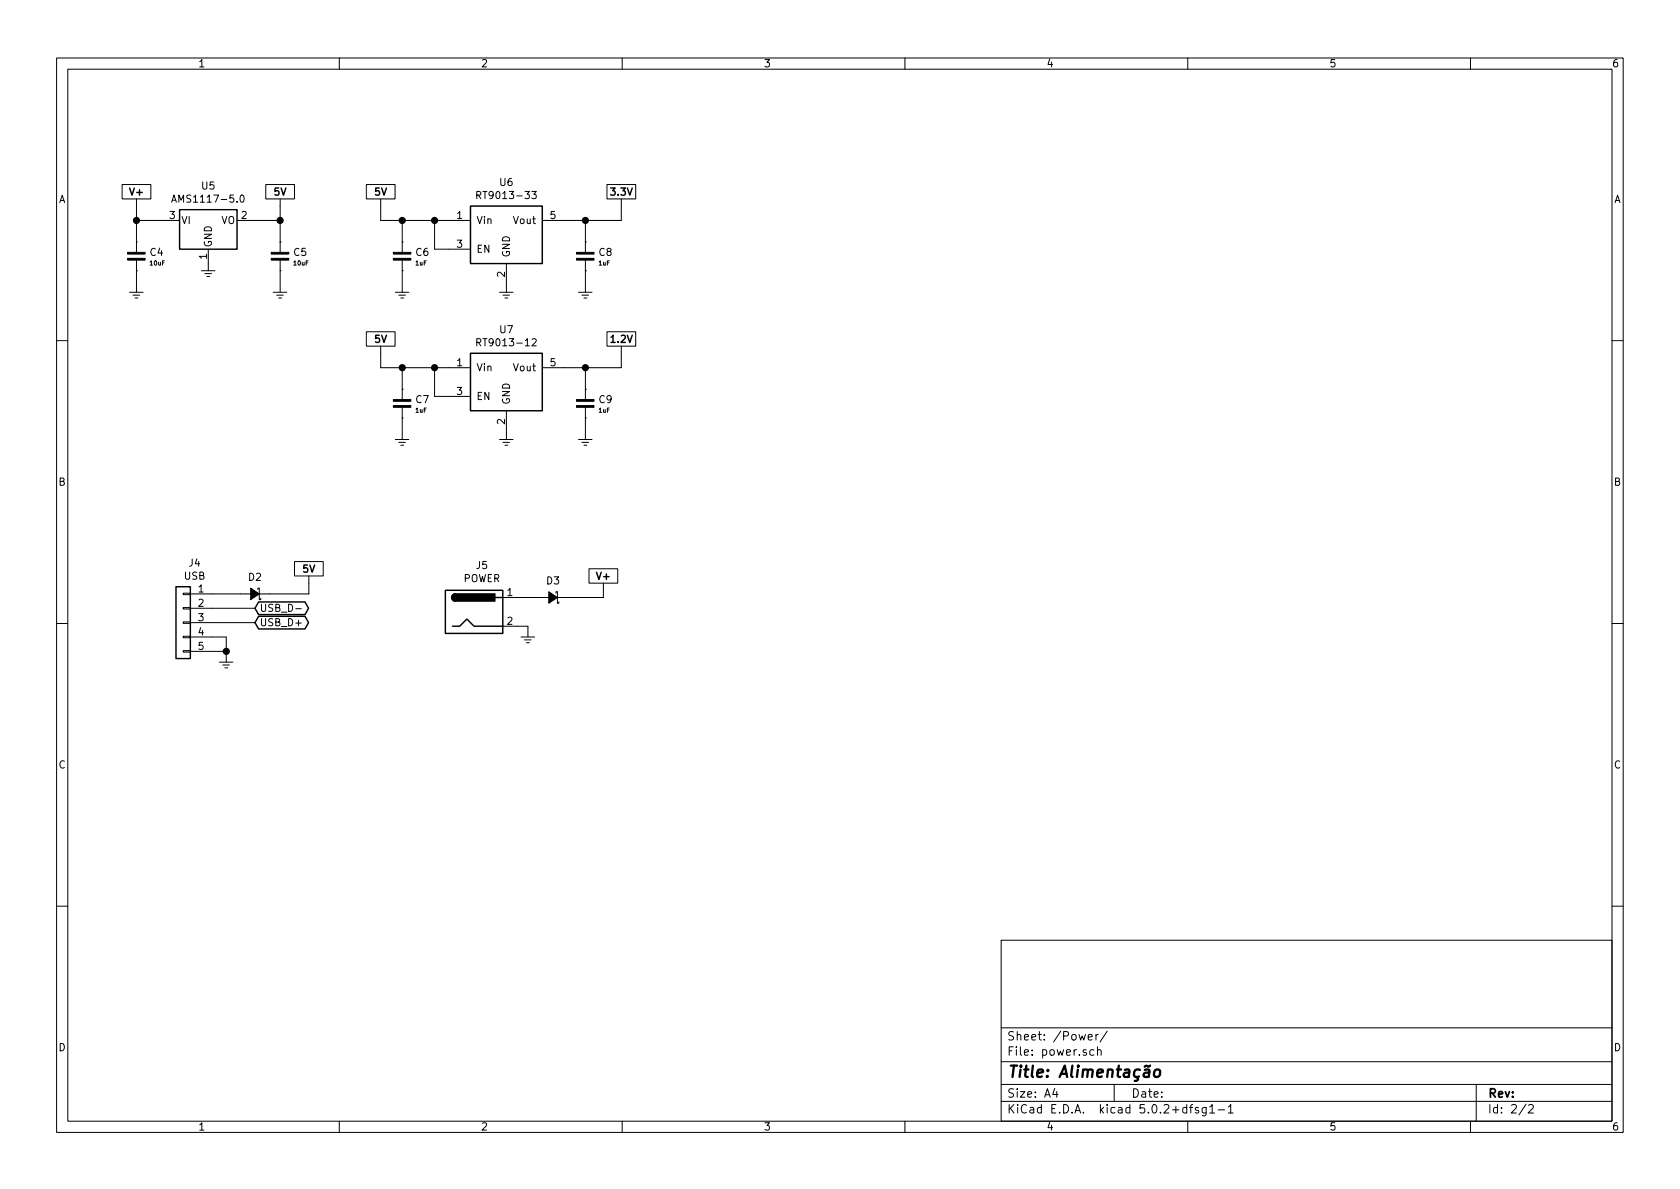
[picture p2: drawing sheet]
EESchema Schematic File Version 4
LIBS:ardfpga-cache
EELAYER 26 0
EELAYER END
$Descr A4 11693 8268
encoding utf-8
Sheet 2 2
Title "Alimentação"
Date ""
Rev ""
Comp ""
Comment1 ""
Comment2 ""
Comment3 ""
Comment4 ""
$EndDescr
$Comp
L OPENMIND:RT9013 U6
U 1 1
P 3125 1525
F 0 "U6" H 3525 1792 50  0000 C CNN
F 1 "RT9013-33" H 3525 1701 50  0000 C CNN
F 2 "Package_TO_SOT_SMD:SOT-23-5" H 3425 1125 50  0001 C CNN
F 3 "" H 3425 1125 50  0001 C CNN
	1    3125 1525
	1    0    0    -1  
$EndComp
$Comp
L OPENMIND:+5V #PWR051
U 1 1
P 2650 1425
F 0 "#PWR051" H 2650 1675 30  0001 C CNN
F 1 "+5V" H 2650 1625 30  0001 C CNN
F 2 "" H 2650 1425 60  0000 C CNN
F 3 "" H 2650 1425 60  0000 C CNN
	1    2650 1425
	1    0    0    -1  
$EndComp
Wire Wire Line
	2650 1425 2650 1525
Wire Wire Line
	2650 1525 2800 1525
Wire Wire Line
	3125 1725 3025 1725
Wire Wire Line
	3025 1725 3025 1525
Connection ~ 3025 1525
Wire Wire Line
	3025 1525 3125 1525
$Comp
L OPENMIND:GND2 #PWR055
U 1 1
P 3525 2025
F 0 "#PWR055" H 3525 2125 30  0001 C CNN
F 1 "GND2" H 3525 1955 30  0001 C CNN
F 2 "" H 3525 2025 60  0000 C CNN
F 3 "" H 3525 2025 60  0000 C CNN
	1    3525 2025
	1    0    0    -1  
$EndComp
Wire Wire Line
	3525 2025 3525 1975
$Comp
L OPENMIND:+3.3V #PWR061
U 1 1
P 4325 1425
F 0 "#PWR061" H 4325 1675 30  0001 C CNN
F 1 "+3.3V" H 4325 1625 30  0001 C CNN
F 2 "" H 4325 1425 60  0000 C CNN
F 3 "" H 4325 1425 60  0000 C CNN
	1    4325 1425
	1    0    0    -1  
$EndComp
Wire Wire Line
	3925 1525 4075 1525
Wire Wire Line
	4325 1525 4325 1425
$Comp
L OPENMIND:CAP C6
U 1 1
P 2800 1775
F 0 "C6" V 2770 1863 50  0000 L CNN
F 1 "1uF" V 2846 1863 30  0000 L CNN
F 2 "mylib:0805_SMD" H 2800 1775 60  0001 C CNN
F 3 "" H 2800 1775 60  0000 C CNN
	1    2800 1775
	0    1    1    0   
$EndComp
Wire Wire Line
	2800 1675 2800 1525
Connection ~ 2800 1525
Wire Wire Line
	2800 1525 3025 1525
$Comp
L OPENMIND:GND2 #PWR053
U 1 1
P 2800 2025
F 0 "#PWR053" H 2800 2125 30  0001 C CNN
F 1 "GND2" H 2800 1955 30  0001 C CNN
F 2 "" H 2800 2025 60  0000 C CNN
F 3 "" H 2800 2025 60  0000 C CNN
	1    2800 2025
	1    0    0    -1  
$EndComp
Wire Wire Line
	2800 2025 2800 1875
$Comp
L OPENMIND:CAP C8
U 1 1
P 4075 1775
F 0 "C8" V 4045 1863 50  0000 L CNN
F 1 "1uF" V 4121 1863 30  0000 L CNN
F 2 "mylib:0805_SMD" H 4075 1775 60  0001 C CNN
F 3 "" H 4075 1775 60  0000 C CNN
	1    4075 1775
	0    1    1    0   
$EndComp
Wire Wire Line
	4075 1675 4075 1525
$Comp
L OPENMIND:GND2 #PWR058
U 1 1
P 4075 2025
F 0 "#PWR058" H 4075 2125 30  0001 C CNN
F 1 "GND2" H 4075 1955 30  0001 C CNN
F 2 "" H 4075 2025 60  0000 C CNN
F 3 "" H 4075 2025 60  0000 C CNN
	1    4075 2025
	1    0    0    -1  
$EndComp
Wire Wire Line
	4075 2025 4075 1875
Connection ~ 4075 1525
Wire Wire Line
	4075 1525 4325 1525
$Comp
L OPENMIND:RT9013 U7
U 1 1
P 3125 2550
F 0 "U7" H 3525 2817 50  0000 C CNN
F 1 "RT9013-12" H 3525 2726 50  0000 C CNN
F 2 "Package_TO_SOT_SMD:SOT-23-5" H 3425 2150 50  0001 C CNN
F 3 "" H 3425 2150 50  0001 C CNN
	1    3125 2550
	1    0    0    -1  
$EndComp
$Comp
L OPENMIND:+5V #PWR052
U 1 1
P 2650 2450
F 0 "#PWR052" H 2650 2700 30  0001 C CNN
F 1 "+5V" H 2650 2650 30  0001 C CNN
F 2 "" H 2650 2450 60  0000 C CNN
F 3 "" H 2650 2450 60  0000 C CNN
	1    2650 2450
	1    0    0    -1  
$EndComp
Wire Wire Line
	2650 2450 2650 2550
Wire Wire Line
	2650 2550 2800 2550
Wire Wire Line
	3125 2750 3025 2750
Wire Wire Line
	3025 2750 3025 2550
Connection ~ 3025 2550
Wire Wire Line
	3025 2550 3125 2550
$Comp
L OPENMIND:GND2 #PWR056
U 1 1
P 3525 3050
F 0 "#PWR056" H 3525 3150 30  0001 C CNN
F 1 "GND2" H 3525 2980 30  0001 C CNN
F 2 "" H 3525 3050 60  0000 C CNN
F 3 "" H 3525 3050 60  0000 C CNN
	1    3525 3050
	1    0    0    -1  
$EndComp
Wire Wire Line
	3525 3050 3525 3000
Wire Wire Line
	3925 2550 4075 2550
Wire Wire Line
	4325 2550 4325 2450
$Comp
L OPENMIND:CAP C7
U 1 1
P 2800 2800
F 0 "C7" V 2770 2888 50  0000 L CNN
F 1 "1uF" V 2846 2888 30  0000 L CNN
F 2 "mylib:0805_SMD" H 2800 2800 60  0001 C CNN
F 3 "" H 2800 2800 60  0000 C CNN
	1    2800 2800
	0    1    1    0   
$EndComp
Wire Wire Line
	2800 2700 2800 2550
Connection ~ 2800 2550
Wire Wire Line
	2800 2550 3025 2550
$Comp
L OPENMIND:GND2 #PWR054
U 1 1
P 2800 3050
F 0 "#PWR054" H 2800 3150 30  0001 C CNN
F 1 "GND2" H 2800 2980 30  0001 C CNN
F 2 "" H 2800 3050 60  0000 C CNN
F 3 "" H 2800 3050 60  0000 C CNN
	1    2800 3050
	1    0    0    -1  
$EndComp
Wire Wire Line
	2800 3050 2800 2900
$Comp
L OPENMIND:CAP C9
U 1 1
P 4075 2800
F 0 "C9" V 4045 2888 50  0000 L CNN
F 1 "1uF" V 4121 2888 30  0000 L CNN
F 2 "mylib:0805_SMD" H 4075 2800 60  0001 C CNN
F 3 "" H 4075 2800 60  0000 C CNN
	1    4075 2800
	0    1    1    0   
$EndComp
Wire Wire Line
	4075 2700 4075 2550
$Comp
L OPENMIND:GND2 #PWR059
U 1 1
P 4075 3050
F 0 "#PWR059" H 4075 3150 30  0001 C CNN
F 1 "GND2" H 4075 2980 30  0001 C CNN
F 2 "" H 4075 3050 60  0000 C CNN
F 3 "" H 4075 3050 60  0000 C CNN
	1    4075 3050
	1    0    0    -1  
$EndComp
Wire Wire Line
	4075 3050 4075 2900
Connection ~ 4075 2550
Wire Wire Line
	4075 2550 4325 2550
$Comp
L OPENMIND:+1.2V #PWR062
U 1 1
P 4325 2450
F 0 "#PWR062" H 4325 2700 30  0001 C CNN
F 1 "+1.2V" H 4325 2650 30  0001 C CNN
F 2 "" H 4325 2450 60  0000 C CNN
F 3 "" H 4325 2450 60  0000 C CNN
	1    4325 2450
	1    0    0    -1  
$EndComp
$Comp
L Regulator_Linear:AMS1117-5.0 U5
U 1 1
P 1450 1525
F 0 "U5" H 1450 1767 50  0000 C CNN
F 1 "AMS1117-5.0" H 1450 1676 50  0000 C CNN
F 2 "Package_TO_SOT_SMD:SOT-223-3_TabPin2" H 1450 1725 50  0001 C CNN
F 3 "http://www.advanced-monolithic.com/pdf/ds1117.pdf" H 1550 1275 50  0001 C CNN
	1    1450 1525
	1    0    0    -1  
$EndComp
$Comp
L OPENMIND:+5V #PWR048
U 1 1
P 1950 1425
F 0 "#PWR048" H 1950 1675 30  0001 C CNN
F 1 "+5V" H 1950 1625 30  0001 C CNN
F 2 "" H 1950 1425 60  0000 C CNN
F 3 "" H 1950 1425 60  0000 C CNN
	1    1950 1425
	1    0    0    -1  
$EndComp
Wire Wire Line
	1750 1525 1950 1525
Wire Wire Line
	1950 1525 1950 1425
$Comp
L OPENMIND:CAP C5
U 1 1
P 1950 1775
F 0 "C5" V 1920 1863 50  0000 L CNN
F 1 "10uF" V 1996 1863 30  0000 L CNN
F 2 "mylib:1206_SMD" H 1950 1775 60  0001 C CNN
F 3 "" H 1950 1775 60  0000 C CNN
	1    1950 1775
	0    1    1    0   
$EndComp
Wire Wire Line
	1950 1675 1950 1525
Connection ~ 1950 1525
$Comp
L OPENMIND:GND2 #PWR049
U 1 1
P 1950 2025
F 0 "#PWR049" H 1950 2125 30  0001 C CNN
F 1 "GND2" H 1950 1955 30  0001 C CNN
F 2 "" H 1950 2025 60  0000 C CNN
F 3 "" H 1950 2025 60  0000 C CNN
	1    1950 2025
	1    0    0    -1  
$EndComp
Wire Wire Line
	1950 2025 1950 1875
$Comp
L OPENMIND:GND2 #PWR046
U 1 1
P 1450 1875
F 0 "#PWR046" H 1450 1975 30  0001 C CNN
F 1 "GND2" H 1450 1805 30  0001 C CNN
F 2 "" H 1450 1875 60  0000 C CNN
F 3 "" H 1450 1875 60  0000 C CNN
	1    1450 1875
	1    0    0    -1  
$EndComp
Wire Wire Line
	1450 1875 1450 1825
$Comp
L OPENMIND:CAP C4
U 1 1
P 950 1775
F 0 "C4" V 920 1863 50  0000 L CNN
F 1 "10uF" V 996 1863 30  0000 L CNN
F 2 "mylib:1206_SMD" H 950 1775 60  0001 C CNN
F 3 "" H 950 1775 60  0000 C CNN
	1    950  1775
	0    1    1    0   
$EndComp
$Comp
L OPENMIND:GND2 #PWR045
U 1 1
P 950 2025
F 0 "#PWR045" H 950 2125 30  0001 C CNN
F 1 "GND2" H 950 1955 30  0001 C CNN
F 2 "" H 950 2025 60  0000 C CNN
F 3 "" H 950 2025 60  0000 C CNN
	1    950  2025
	1    0    0    -1  
$EndComp
Wire Wire Line
	950  2025 950  1875
Wire Wire Line
	950  1425 950  1525
Wire Wire Line
	1150 1525 950  1525
Connection ~ 950  1525
Wire Wire Line
	950  1525 950  1675
$Comp
L OPENMIND:V+ #PWR044
U 1 1
P 950 1425
F 0 "#PWR044" H 950 1625 30  0001 C CNN
F 1 "V+" H 950 1625 30  0001 C CNN
F 2 "" H 950 1425 60  0000 C CNN
F 3 "" H 950 1425 60  0000 C CNN
	1    950  1425
	1    0    0    -1  
$EndComp
$Comp
L Connector_Generic:Conn_01x05 J4
U 1 1
P 1275 4325
F 0 "J4" H 1195 4742 50  0000 C CNN
F 1 "USB" H 1195 4651 50  0000 C CNN
F 2 "mylib:USB-Micro-LCSC" H 1275 4325 50  0001 C CNN
F 3 "~" H 1275 4325 50  0001 C CNN
	1    1275 4325
	-1   0    0    -1  
$EndComp
$Comp
L Device:D_Schottky_Small_ALT D2
U 1 1
P 1775 4125
F 0 "D2" H 1775 4012 50  0000 C CNN
F 1 "D_Schottky_Small_ALT" H 1775 4011 50  0001 C CNN
F 2 "Package_TO_SOT_SMD:SOT-23" V 1775 4125 50  0001 C CNN
F 3 "~" V 1775 4125 50  0001 C CNN
	1    1775 4125
	-1   0    0    1   
$EndComp
Wire Wire Line
	1475 4125 1675 4125
$Comp
L OPENMIND:+5V #PWR050
U 1 1
P 2150 4050
F 0 "#PWR050" H 2150 4300 30  0001 C CNN
F 1 "+5V" H 2150 4250 30  0001 C CNN
F 2 "" H 2150 4050 60  0000 C CNN
F 3 "" H 2150 4050 60  0000 C CNN
	1    2150 4050
	1    0    0    -1  
$EndComp
Wire Wire Line
	1875 4125 2150 4125
Wire Wire Line
	2150 4125 2150 4050
Text GLabel 1775 4325 2    50   BiDi ~ 0
USB_D+
Text GLabel 1775 4225 2    50   BiDi ~ 0
USB_D-
Wire Wire Line
	1775 4225 1475 4225
Wire Wire Line
	1775 4325 1475 4325
$Comp
L OPENMIND:GND2 #PWR047
U 1 1
P 1575 4600
F 0 "#PWR047" H 1575 4700 30  0001 C CNN
F 1 "GND2" H 1575 4530 30  0001 C CNN
F 2 "" H 1575 4600 60  0000 C CNN
F 3 "" H 1575 4600 60  0000 C CNN
	1    1575 4600
	1    0    0    -1  
$EndComp
Wire Wire Line
	1575 4600 1575 4525
Wire Wire Line
	1575 4425 1475 4425
Wire Wire Line
	1475 4525 1575 4525
Connection ~ 1575 4525
Wire Wire Line
	1575 4525 1575 4425
$Comp
L Connector:Jack-DC J5
U 1 1
P 3300 4250
F 0 "J5" H 3355 4575 50  0000 C CNN
F 1 "POWER" H 3355 4484 50  0000 C CNN
F 2 "Connector_BarrelJack:BarrelJack_Wuerth_6941xx301002" H 3350 4210 50  0001 C CNN
F 3 "~" H 3350 4210 50  0001 C CNN
	1    3300 4250
	1    0    0    -1  
$EndComp
$Comp
L Device:D_Schottky_Small_ALT D3
U 1 1
P 3850 4150
F 0 "D3" H 3850 4037 50  0000 C CNN
F 1 "D_Schottky_Small_ALT" H 3850 4036 50  0001 C CNN
F 2 "Package_TO_SOT_SMD:SOT-23" V 3850 4150 50  0001 C CNN
F 3 "~" V 3850 4150 50  0001 C CNN
	1    3850 4150
	-1   0    0    1   
$EndComp
$Comp
L OPENMIND:V+ #PWR060
U 1 1
P 4200 4100
F 0 "#PWR060" H 4200 4300 30  0001 C CNN
F 1 "V+" H 4200 4300 30  0001 C CNN
F 2 "" H 4200 4100 60  0000 C CNN
F 3 "" H 4200 4100 60  0000 C CNN
	1    4200 4100
	1    0    0    -1  
$EndComp
Wire Wire Line
	3600 4150 3750 4150
Wire Wire Line
	3950 4150 4200 4150
Wire Wire Line
	4200 4150 4200 4100
$Comp
L OPENMIND:GND2 #PWR057
U 1 1
P 3675 4425
F 0 "#PWR057" H 3675 4525 30  0001 C CNN
F 1 "GND2" H 3675 4355 30  0001 C CNN
F 2 "" H 3675 4425 60  0000 C CNN
F 3 "" H 3675 4425 60  0000 C CNN
	1    3675 4425
	1    0    0    -1  
$EndComp
Wire Wire Line
	3675 4425 3675 4350
Wire Wire Line
	3675 4350 3600 4350
$EndSCHEMATC
